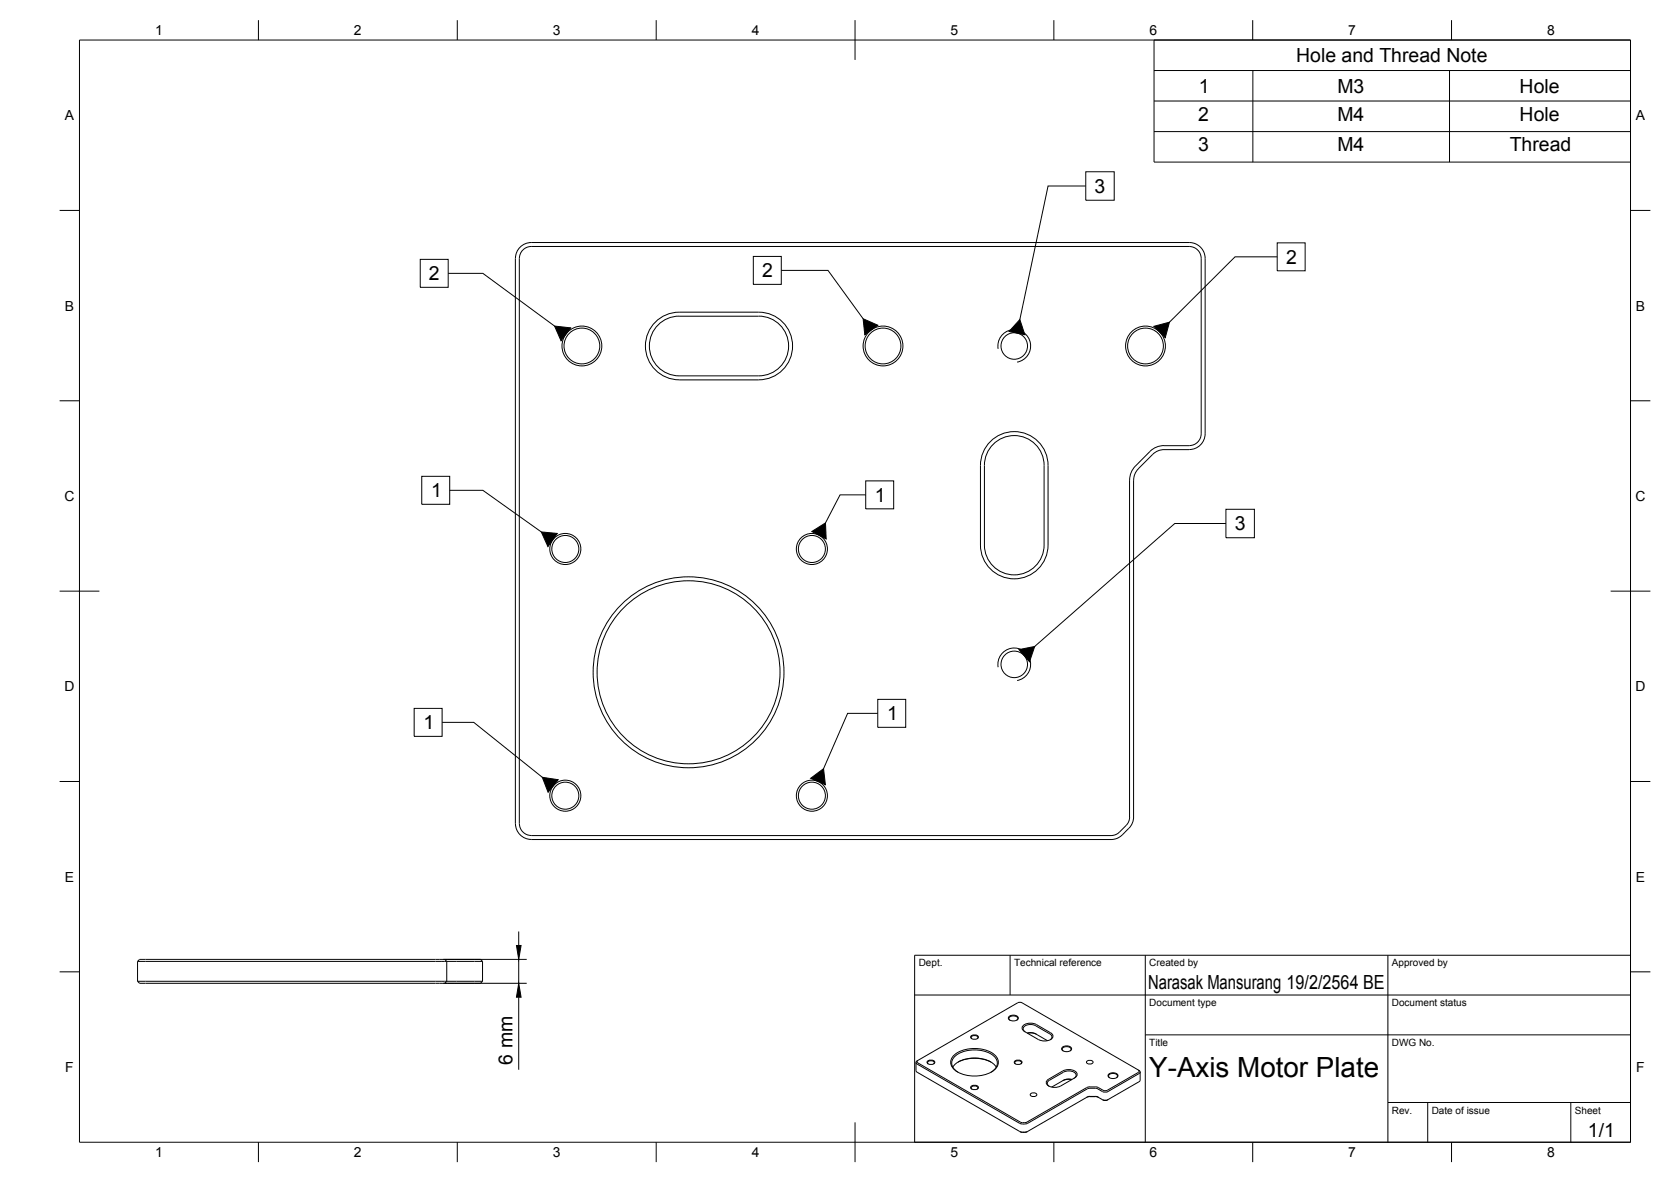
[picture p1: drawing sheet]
<svg xmlns="http://www.w3.org/2000/svg" width="420mm" height="297mm" viewBox="0 0 420 297" stroke-linecap="round" stroke-linejoin="round" font-family="sans-serif">
<!-- layer: Visible -->
<g fill="none" stroke="#000" stroke-width=".25">
<path d="M129.6 64.9v142.1M129.6 64.9a4 4 0 0 1 4-4h165.4a4 4 0 0 1 4 4v44.1a4 4 0 0 1-4 4M130.6 64.9v142.1M130.6 64.9a2.99 2.99 0 0 1 3-3h165.4a3 3 0 0 1 3 3v44.1a2.99 2.99 0 0 1-3 3M165.1 82a7.5 7.5 0 0 1 5.7-2.6h20a7.5 7.5 0 0 1 7.5 7.6 7.5 7.5 0 0 1-7.5 7.5h-20a7.5 7.5 0 0 1-6.8-4.4 7.5 7.5 0 0 1 1.1-8.1zM170.8 95.5h20M170.8 95.4a8.5 8.5 0 0 1-8.5-8.5 8.5 8.5 0 0 1 8.5-8.4h20a8.5 8.5 0 0 1 8.5 8.4 8.5 8.5 0 0 1-8.5 8.5M249 111a8.5 8.5 0 0 1 9.3-1.9 8.5 8.5 0 0 1 5.2 7.9v20a8.5 8.5 0 0 1-8.5 8.5 8.5 8.5 0 0 1-8.5-8.5v-20a8.5 8.5 0 0 1 2.5-6zM249.4 112a7.5 7.5 0 0 1 8.3-2.1 7.5 7.5 0 0 1 4.8 7.1v20a7.5 7.5 0 0 1-7.5 7.5 7.5 7.5 0 0 1-7.5-7.5v-20a7.5 7.5 0 0 1 1.9-5zM292.7 112h6.3M292.7 112l-2.2 .5-1.4 1-4 4-.8 1.5-.3 1.6M299 113h-6.3l-1.1 .1-.9 .4-.8 .7-4 4-.7 1.4-.1 1"/>
<path d="M284 120.7v84.6M285 120.7v84.6l-.3 1.5-.8 1.3M129.6 207a4 4 0 0 0 4 4h145.8a3.9 3.9 0 0 0 2.8-1.2l1.6-1.7M130.6 207a3 3 0 0 0 3 3h145.8a3 3 0 0 0 2.1-.9l1.6-1.7M284 205.3l-.1 .9-.7 1.2M34.6 246.6l.5 .5h76.7M34.6 246.6h77.7M34.6 241.6h77.7M34.6 241.6v5M111.8 241.1h-76.7l-.5 .5M111.8 241.1h9l.5 .5M111.8 241.1l.5 .5"/>
<path d="M112.3 246.6h9M112.3 241.6h9M112.3 241.6v5M112.3 246.6l-.5 .5M121.3 246.6l-.5 .5h-9M121.3 241.6v5M253.6 255.6a1.54 1.54 0 0 1 2.5 .2 1.45 1.45 0 0 1-2.6 0zM254 256.4l-.3-.5a1.34 1.34 0 0 1 2.2 0l-.3 .5M257.6 259.2l-.6-.7a1.73 1.73 0 0 1 2.1-1.4l1.5 .4 3.5 2 .6 .7a1.73 1.73 0 0 1-2.1 1.4l-1.5-.4-3.5-2M257.8 259.3a.9 .9 0 0 1-.5-1 .9 .9 0 0 1 .9-.7l.9-.1 .9 .1 4 2.2a.79 .79 0 0 1 .5 .7 .79 .79 0 0 1-.4 .8M258.3 259.6l.9-.1 .9 .1 3.3 1.9M258.4 259.7l1.4-.1 .8 .3"/>
<path d="M230.3 267v2l.3 .5 25.8 14.8M230.8 266.5l-.5 .5 .3 .4 25.8 14.9 1.3 .2M230.8 266.5l25.1-14.5 .5-.1 .6 .1 29.2 16.9M230.8 266.5l-.2 .2 .2 .4 26.1 15 1.3-.1 15-8.6M233.2 266.7l.9-.3a.71 .71 0 0 1 .9 .8l-.9 .3a.71 .71 0 0 1-.9-.8zM233.4 267.4l-.1-.2a.83 .83 0 0 1 .8-.6 .83 .83 0 0 1 .8 .6l-.2 .2M239.6 268.2a7.4 7.4 0 0 1 8.1-2 4.9 4.9 0 0 1 2.8 2M240.1 265a8.9 8.9 0 0 1 9.9 0 2.49 2.49 0 0 1 1 2.4 2.49 2.49 0 0 1-1.7 2 9.1 9.1 0 0 1-9.2-.5 2.36 2.36 0 0 1 0-3.9zM240.9 266.9a9.4 9.4 0 0 1 8.3 0M240.9 269.5a2.46 2.46 0 0 1-1.6-2.4 2.46 2.46 0 0 1 1.7-2.3 8.4 8.4 0 0 1 9.2 1 2.34 2.34 0 0 1-1 3.7M244.1 260.4l.9-.3a.71 .71 0 0 1 .9 .7l-.9 .4a.71 .71 0 0 1-.9-.8zM244.1 273.1l.9-.4a.71 .71 0 0 1 .9 .8l-.9 .3a.71 .71 0 0 1-.9-.7z"/>
<path d="M244.4 273.7l-.2-.2a.83 .83 0 0 1 .8-.6 .83 .83 0 0 1 .8 .6l-.1 .2M244.4 261.1l-.2-.2a.83 .83 0 0 1 .8-.7 .83 .83 0 0 1 .8 .7l-.1 .2M255.1 266.7l.9-.3a.71 .71 0 0 1 .9 .8l-.9 .3a.71 .71 0 0 1-.9-.8zM255.4 267.4l-.2-.2a.83 .83 0 0 1 .8-.6 .83 .83 0 0 1 .8 .6l-.2 .2M259.1 274.9l.5-.2h.6l.5 .4a.97 .97 0 0 1-1.7 0zM263.9 271.5a.81 .81 0 0 0-.6 .7 .81 .81 0 0 0 .5 .8M266.7 272.9a2.79 2.79 0 0 1-3.6-.7l.2-.7 .4-.3 3.5-2.1a2.79 2.79 0 0 1 3.6 .7l-.2 .7-.4 .4-3.5 2M267 263.3a1.54 1.54 0 0 1 2.5 .3 1.45 1.45 0 0 1-2.6 0zM267.3 264.1l-.2-.5a1.34 1.34 0 0 1 2.2 0l-.3 .5M267.4 269.5l-3.6 2M267.4 269.4a2.43 2.43 0 0 1 3.2 .6l-.2 .7-.4 .3M269.5 271.3h-1.5l-.8 .3"/>
<path d="M269.5 271.3l-.9-.1-.8 .1-3.4 1.9M273.2 266.8l.5-.3h.6l.5 .4a.97 .97 0 0 1-1.6 0zM273.3 275.7l-15.1 8.7-1.3 .2-.5-.3M273.3 273.6l-14.9 8.7M275.4 273.1h-1.7l-.5 .2M275.4 275.6h-1.7l-.5 .2M275.4 275.5l-2 .2M275.4 273.5l-2 .2M275.4 275.6l.9 .2M275.4 273.5l.7 .2 1.1 .6M275.4 273.1l.9 .2M275.4 275.5l.7 .2 1.3 .7"/>
<path d="M276.2 273.4l1.2 .6M277.2 276.3l.7 .2 .7-.2M278.6 276.3l-.7 .3-.5-.2M278.7 270a1.54 1.54 0 0 1 2.4 .3 1.45 1.45 0 0 1-2.5 0zM279 270.8l-.3-.4a1.34 1.34 0 0 1 2.3 0l-.3 .4M286.2 268.9a.33 .33 0 0 1 .2 .3 .33 .33 0 0 1-.2 .3l-7.8 4.5-.5 .1-.5-.1M286.2 268.9l.2 .1a.42 .42 0 0 1 .3 .4 .42 .42 0 0 1-.3 .4l-7.8 4.5-.7 .2-.7-.2M286.7 269.4v2.1l-.2 .3-7.9 4.5M258.4 284.3l-.7 .2-1.3-.2M258.4 282.3l-.7 .2"/>
<circle cx="146.3" cy="86.9" r="5"/>
<circle cx="146.3" cy="86.9" r="4.5"/>
<circle cx="222" cy="86.9" r="5"/>
<circle cx="222" cy="86.9" r="4.5"/>
<circle cx="255" cy="86.9" r="3.3"/>
<circle cx="288" cy="86.9" r="5"/>
<circle cx="288" cy="86.9" r="4.5"/>
<circle cx="142.1" cy="138" r="3.9"/>
<circle cx="142.1" cy="138" r="3.4"/>
<circle cx="204.1" cy="138" r="3.9"/>
<circle cx="204.1" cy="138" r="3.4"/>
<circle cx="173.1" cy="168.9" r="23"/>
<circle cx="173.1" cy="168.9" r="24"/>
<circle cx="255" cy="167" r="3.3"/>
<circle cx="142.1" cy="200" r="3.9"/>
<circle cx="142.1" cy="200" r="3.4"/>
<circle cx="204.1" cy="200" r="3.9"/>
<circle cx="204.1" cy="200" r="3.4"/>
</g>
<!-- layer: Visible Narrow -->
<path d="M251 87.7a4.1 4.1 0 0 1 3.3-4.8 4.1 4.1 0 0 1 4.8 3.3 4.1 4.1 0 0 1-3.4 4.8M251 167.7a4.1 4.1 0 0 1 3.3-4.8 4.1 4.1 0 0 1 4.8 3.3 4.1 4.1 0 0 1-3.4 4.8" fill="none" stroke="#000" stroke-width=".25"/>
<!-- layer: Border -->
<g fill="none" stroke="#000" stroke-width=".25">
<path d="M20 10.1h390v276.9h-390zM65 5.1v5M115 5.1v5M165 5.1v5M215 5.1v10M265 5.1v5M315 5.1v5M365 5.1v5M15 52.9h5M410 52.9h5M15 100.7h5M410 100.7h5"/>
<path d="M15 148.6h10M405 148.6h10M15 196.4h5M410 196.4h5M15 244.2h5M410 244.2h5M65 287v5M115 287v5M165 287v5M215 282.1v9.9M265 287v5M315 287v5"/>
<path d="M365 287v5"/>
</g>
<!-- layer: TitleBlock -->
<path d="M230 240.1h180v46.9h-180zM230 250h180M254 240.1v9.9M288 240.1v46.9M349 240.1v46.9M288 260.1h122M349 277.1h61M359 277.1v9.9M395 277.1v9.9" fill="none" stroke="#000" stroke-width=".25"/>
<!-- layer: Dimensions -->
<path d="M130.4 234.1v3.5M111.5 241.1h20.9M111.5 247.1h20.9M130.4 241.1v6M130.4 250.6v18.2" fill="none" stroke="#000" stroke-width=".25"/>
<path d="M129.9 237.6h1.1l-.6 3.5zM130.4 247.1l.6 3.5h-1.1z" fill="#000" stroke="#000" stroke-width=".25"/>
<!-- layer: Annotations -->
<g fill="none" stroke="#000" stroke-width=".25">
<path d="M273 46.7h-9.5l-7.1 33.6M273 43.2h7.2v7.1h-7.2zM105.7 65.2h7v7h-7zM112.7 68.7h8.7l18 13.2M189.4 64.4h7v7.1h-7zM196.4 68h11.8l8.8 12.1M321.1 64.5h-10.6l-16.5 16.5M321.1 61h7.1v7.1h-7.1zM106 119.7h7.1v7h-7.1zM113.1 123.2h8.3l14.7 10.5M217.7 124.4h-6.5l-3.6 7M217.7 120.8h7v7.1h-7z"/>
<path d="M308.3 131.6h-12.9l-35.2 30.9M308.3 128h7.1v7.1h-7.1zM104.1 178h7.1v7h-7.1zM220.7 179.3h-7.6l-6 13.9M220.7 175.8h7v7h-7zM111.2 181.5h7.9l17.3 13.8"/>
</g>
<path d="M139.4 81.9l4.1 .5-2.4 3.2zM217 80.1l3.7 1.6-3.3 2.4zM256.4 80.3l1.3 3.8-4-.8zM290.1 82l3.9-1-1 3.9zM136.1 133.7l4 .4-2.3 3.3zM204.1 133.6l3.5-2.2 .1 4.1zM256.2 163.2l4-.7-1.3 3.8zM136.4 195.3l4 .6-2.6 3.2zM203.8 195.6l3.3-2.4 .4 4z" fill="#000" stroke="#000" stroke-width=".25"/>
<!-- layer: BOM -->
<path d="M290.2 10.1h119.8v30.6h-119.8zM290.2 17.7h119.8M315 17.7v23M364.5 17.7v23M290.2 25.4h119.8M290.2 33.1h119.8" fill="none" stroke="#000" stroke-width=".25"/>
<text font-size="7" x="289" y="270.6">Y-Axis Motor Plate</text>
<g font-size="4.9">
<text x="325.9" y="15.6">Hole and Thread Note</text>
<text x="301.4" y="23.3">1</text>
<text x="336.3" y="23.3">M3</text>
<text x="382.1" y="23.3">Hole</text>
<text x="301.3" y="30.4">2</text>
<text x="336.3" y="30.4">M4</text>
<text x="382.1" y="30.4">Hole</text>
<text x="301.2" y="38.1">3</text>
<text x="336.3" y="38.1">M4</text>
<text x="379.6" y="38.1">Thread</text>
<text x="275.2" y="48.5">3</text>
<text x="107.9" y="70.4">2</text>
<text x="191.6" y="69.7">2</text>
<text x="323.4" y="66.3">2</text>
<text x="108.4" y="125">1</text>
<text x="220" y="126.1">1</text>
<text x="310.5" y="133.3">3</text>
<text x="106.5" y="183.3">1</text>
<text x="223.1" y="181">1</text>
<text x="288.7" y="248.5">Narasak Mansurang 19/2/2564 BE</text>
<text x="128.9" y="267.5" transform="rotate(-90 128.9 267.5)">6 mm</text>
<text x="399.3" y="285.8">1/1</text>
</g>
<g font-size="3.5">
<text x="39" y="8.8">1</text>
<text x="89" y="8.8">2</text>
<text x="139" y="8.8">3</text>
<text x="189" y="8.8">4</text>
<text x="239" y="8.8">5</text>
<text x="289" y="8.8">6</text>
<text x="339" y="8.8">7</text>
<text x="389" y="8.8">8</text>
<text x="16.3" y="30.2">A</text>
<text x="411.3" y="30.2">A</text>
<text x="16.3" y="78">B</text>
<text x="411.3" y="78">B</text>
<text x="16.2" y="125.9">C</text>
<text x="411.2" y="125.9">C</text>
<text x="16.2" y="173.7">D</text>
<text x="411.2" y="173.7">D</text>
<text x="16.3" y="221.6">E</text>
<text x="411.3" y="221.6">E</text>
<text x="16.4" y="269.4">F</text>
<text x="411.4" y="269.4">F</text>
<text x="39" y="290.8">1</text>
<text x="89" y="290.8">2</text>
<text x="139" y="290.8">3</text>
<text x="189" y="290.8">4</text>
<text x="239" y="290.8">5</text>
<text x="289" y="290.8">6</text>
<text x="339" y="290.8">7</text>
<text x="389" y="290.8">8</text>
</g>
<g font-size="2.5">
<text x="231" y="242.9">Dept.</text>
<text x="255" y="242.9">Technical reference</text>
<text x="289" y="242.9">Created by</text>
<text x="350" y="242.9">Approved by</text>
<text x="289" y="252.8">Document type</text>
<text x="350" y="252.8">Document status</text>
<text x="289" y="262.9">Title</text>
<text x="350" y="262.9">DWG No.</text>
<text x="350" y="279.9">Rev.</text>
<text x="360" y="279.9">Date of issue</text>
<text x="396" y="279.9">Sheet</text>
</g>
</svg>
